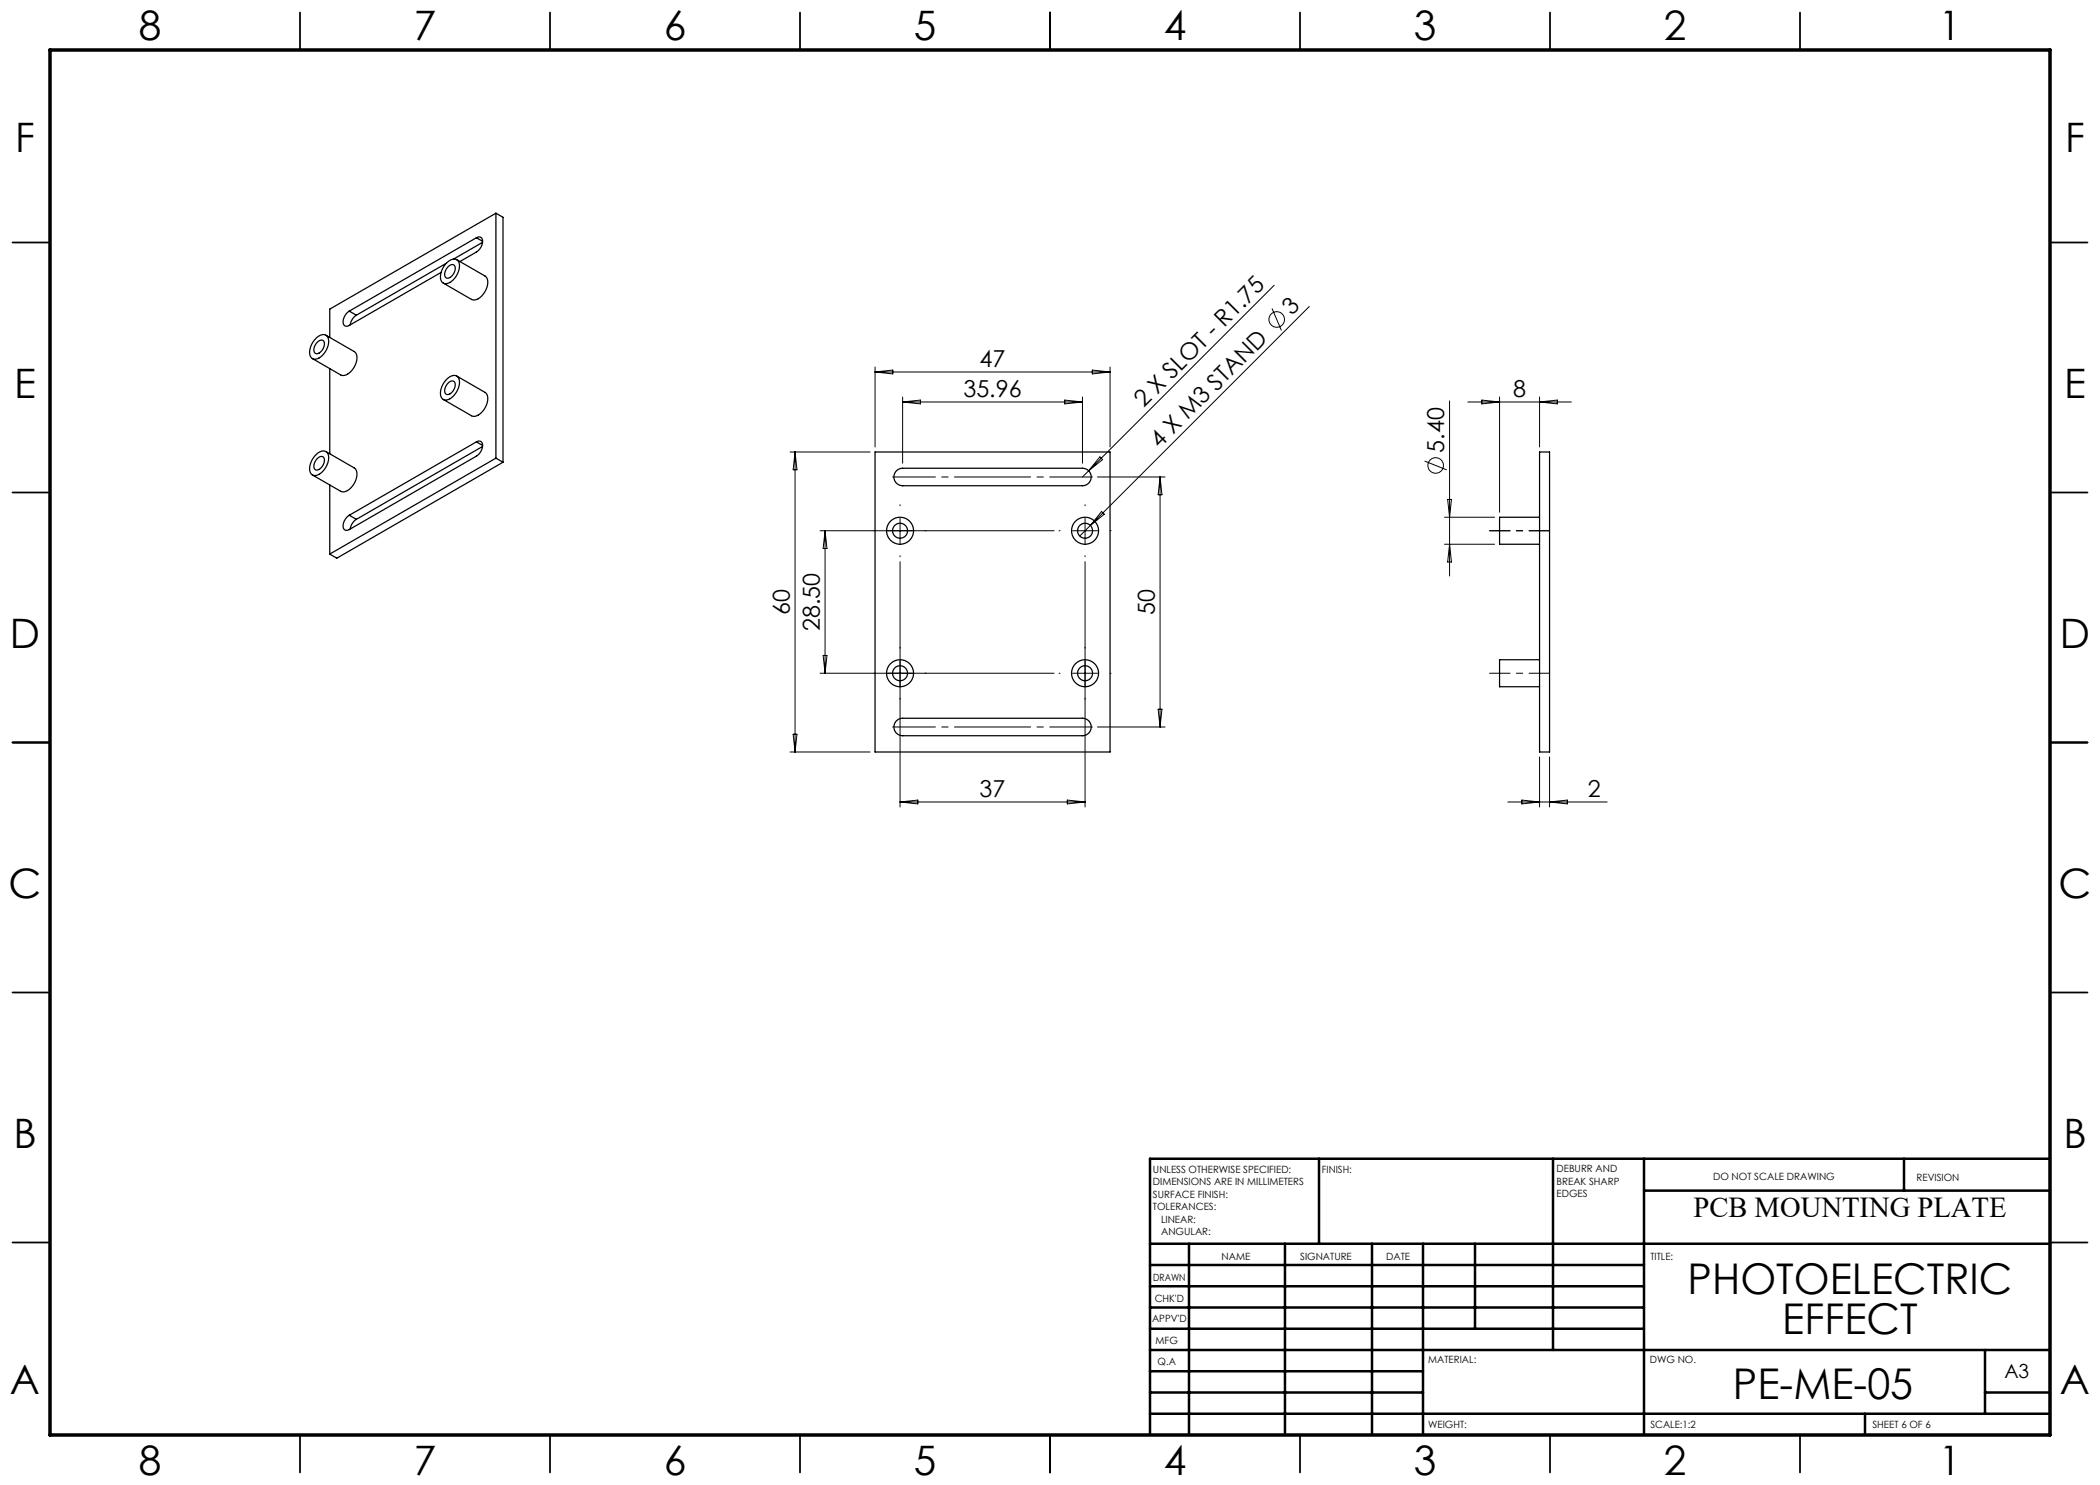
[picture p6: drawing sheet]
<svg xmlns="http://www.w3.org/2000/svg" width="420mm" height="297mm" viewBox="0 0 420 297" stroke-linecap="round" stroke-linejoin="round" font-family="sans-serif">
<g fill="none" stroke="#000" stroke-width=".2">
<path d="M254.8 57l-38.3 38.4M175 73.4v16M175 74.4h47M175 74.4l3.6-.4v.8zM180.5 79.4v13.2M216.5 79.4v13.2M218.5 74l3.5 .4-3.5 .4zM222 73.4v16M254.4 61.7l1.9 4.4M261.9 61.3l-43.8 43.8M299.9 79.4v23M307.9 79.4v10"/>
<path d="M158 90.4h16M159 90.4v60M159 90.4l.4 3.6h-.8zM180.5 80.4h36M180.5 80.4l3.6-.4v.8zM212.9 80l3.6 .4-3.6 .4zM219.5 95.4h13.5M220 91.4l.5 .5-2.8 2.3zM232 95.4v50M232 95.4l.4 3.6h-.8zM284.9 92.2l4.5 1.8M289.5 99.9h.8l-.4 3.5z"/>
<path d="M289.9 80.2v35M293.6 80.4h20.7M296.4 80l3.5 .4-3.5 .4zM307.9 80.4l3.6-.4v.8zM164 106.1h46.8M165 106.1v28.5M165 106.1l.4 3.6h-.8zM180 103.6v5M180 112.3v49.1M214.5 106.1h5M217 103.6v5M217 112.3v49.1"/>
<path d="M218.1 105.1l-2.1 2.1M220.3 102.3l.6 .5-2.8 2.3zM288.9 108.8h10M288.9 103.4h10M289.9 108.8l.4 3.6h-.8zM164 134.6h46.8M164.6 131.1h.8l-.4 3.5zM214.5 134.6h5M158 150.4h16M158.6 146.8h.8l-.4 3.6zM219.5 145.4h13.5M231.6 141.8h.8l-.4 3.6z"/>
<path d="M307.9 151.4v10M309.9 151.4v10M180 160.4h37M180 160.4l3.6-.4v.8zM213.5 160l3.5 .4-3.5 .4zM301.6 160.4h19.8M304.4 160l3.5 .4-3.5 .4zM309.9 160.4l3.6-.4v.8z"/>
<circle cx="255.3" cy="63.9" r="1.56"/>
<circle cx="287.1" cy="93.1" r="1.56"/>
</g>
<g fill="none" stroke="#000" stroke-width=".2" stroke-dasharray="15.2 1.3 1.3 1.3">
<path d="M175 106.1h-.2M180 101.1v-.2M180 111.1v.2M185 106.1h.2M212 106.1h-.2M217 101.1v-.2M217 111.1v.2M222 106.1h.2M175 134.6h-.2M180 129.6v-.2M180 139.6v.2M185 134.6h.2"/>
<path d="M212 134.6h-.2M217 129.6v-.2M217 139.6v.2M222 134.6h.2"/>
</g>
<path d="M297.9 106.1h12M297.9 134.6h12" fill="none" stroke="#000" stroke-width=".2" stroke-dasharray="15.2 1.3 1.3 1.3" stroke-dashoffset="11.1"/>
<path d="M218.5 95.4h-40M178.5 145.4h40" fill="none" stroke="#000" stroke-width=".2" stroke-dasharray="15.2 1.3 1.3 1.3" stroke-dashoffset="6.7"/>
<g fill="none" stroke="#000" stroke-width=".35">
<path d="M60 2.5v7.5M110 2.5v7.5M160 2.5v7.5M210 2.5v7.5M260 2.5v7.5M310 2.5v7.5M360 2.5v7.5M2.5 48.5h7.5M410 48.5h7.5M2.5 98.5h7.5M410 98.5h7.5M2.5 148.5h7.5"/>
<path d="M410 148.5h7.5M2.5 198.5h7.5M410 198.5h7.5M2.5 248.5h7.5M410 248.5h7.5M60 287v7.5M110 287v7.5M160 287v7.5M210 287v7.5M260 287v7.5M310 287v7.5M360 287v7.5"/>
</g>
<g fill="none" stroke="#000" stroke-width=".5">
<path d="M263.8 231.8v17M310.6 231.8v38.2M328.8 231.8v55.2M328.8 238.1h81.2M380.8 231.8v6.3M410 231.8h-180v55.2M230 248.8h180M230 257.3h98.8M230 253h98.8M237.8 248.8v38.2M257 248.8v38.2M274.4 248.8v38.2"/>
<path d="M284.6 248.8v38.2M295 248.8v17M230 265.8h98.8M230 261.5h98.8M230 278.5h54.6M230 274.3h54.6M230 270h180M397 278.5h13M397 270v12.8M230 282.8h180M373 282.8v4.2"/>
</g>
<path d="M10 10h400v277h-400z" fill="none" stroke="#000" stroke-width=".7"/>
<g fill="none" stroke="#000" stroke-width=".25">
<path d="M88.2 54.5l-18.3 10.6a.8 .8 0 0 1-1 0 .8 .8 0 0 1-.3-1 2.77 2.77 0 0 1 1.3-1.9M89.3 52.6l-18 10.4M89.3 52.6a1.49 1.49 0 0 1 2.3-.4 3.6 3.6 0 0 1-2.4 4.5 1.33 1.33 0 0 1-1.1-1.9l.6-1.3zM89.7 53.3a.75 .75 0 0 1 1-.3 .75 .75 0 0 1 .3 1 1.76 1.76 0 0 1-1.7 1.6 1.59 1.59 0 0 1 .4-2.3zM91.3 51.9l5.7 3.3a2.49 2.49 0 0 1-.1 3.3 2.3 2.3 0 0 1-2.6 1.4l-5.7-3.3M95.3 47.5a.8 .8 0 0 1 1 0 .8 .8 0 0 1 .2 1 2.77 2.77 0 0 1-1.2 1.9l-3.3 1.9M95.3 47.5l-25.4 14.7M95.3 47.5l1.2 .8M96.5 48.5l-5.8 3.3M99.2 42.6l-33.2 19.2v5.7M99.2 42.6v49M99.2 42.6l1.4 .9v48.9"/>
<path d="M63.2 67.7a1.49 1.49 0 0 1 2.3-.4 3.6 3.6 0 0 1-2.4 4.5 1.33 1.33 0 0 1-1.1-1.9l.5-1.3zM63.5 68.4a.75 .75 0 0 1 1-.3 .75 .75 0 0 1 .4 1 1.76 1.76 0 0 1-1.8 1.6 1.59 1.59 0 0 1 .4-2.3zM65.2 67l5.6 3.3a2.49 2.49 0 0 1-.1 3.3 2.3 2.3 0 0 1-2.6 1.4l-5.6-3.3M66 73.7v17.1M69.9 62.2l1.4 .8M71.3 63a2.77 2.77 0 0 0-1.3 2M89.3 75.9a1.49 1.49 0 0 1 2.3-.4 3.6 3.6 0 0 1-2.4 4.5 1.33 1.33 0 0 1-1.1-1.9l.6-1.4zM89.7 76.5a.75 .75 0 0 1 1-.3 .75 .75 0 0 1 .3 1 1.76 1.76 0 0 1-1.7 1.7 1.59 1.59 0 0 1 .4-2.4zM91.3 75.2l5.7 3.3a2.49 2.49 0 0 1-.1 3.3 2.3 2.3 0 0 1-2.6 1.4l-5.7-3.3M63.2 91a1.49 1.49 0 0 1 2.3-.4 3.6 3.6 0 0 1-2.4 4.5 1.33 1.33 0 0 1-1.1-1.9l.5-1.4zM63.5 91.6a.75 .75 0 0 1 1-.3 .75 .75 0 0 1 .4 1 1.76 1.76 0 0 1-1.8 1.7 1.59 1.59 0 0 1 .4-2.4zM65.2 90.3l5.6 3.3a2.49 2.49 0 0 1-.1 3.3 2.3 2.3 0 0 1-2.6 1.4l-5.6-3.3"/>
<path d="M66 97v13.8M95.3 88.4a.8 .8 0 0 1 1 0 .8 .8 0 0 1 .2 .9 2.77 2.77 0 0 1-1.2 1.9l-25.4 14.7a.8 .8 0 0 1-1 0 .8 .8 0 0 1-.3-1 2.77 2.77 0 0 1 1.3-1.8M95.3 88.4l-25.4 14.7M95.3 88.4l1.2 .7M96.5 89.3l-25.2 14.6M99.2 91.6l-33.2 19.2M99.2 91.6l1.4 .8M100.6 92.4l-33.2 19.2-1.4-.8M175 90.4h47v60h-47zM179.2 94.3l.7-.5 .6-.2h36a1.75 1.75 0 0 1 1.7 1.8 1.75 1.75 0 0 1-1.7 1.7h-36a1.75 1.75 0 0 1-1.6-1 1.75 1.75 0 0 1 .3-1.8zM307.9 90.4h2v60h-2zM69.9 103.1l1.4 .8"/>
<path d="M71.3 103.9a2.77 2.77 0 0 0-1.3 1.9M307.9 103.4h-8v5.4h8M307.9 131.9h-8v5.4h8M179.2 144.3l.7-.5 .6-.2h36a1.75 1.75 0 0 1 1.7 1.8 1.75 1.75 0 0 1-1.7 1.7h-36a1.75 1.75 0 0 1-1.6-1 1.75 1.75 0 0 1 .3-1.8z"/>
<circle cx="180" cy="106.1" r="2.7"/>
<circle cx="180" cy="106.1" r="1.5"/>
<circle cx="217" cy="106.1" r="2.7"/>
<circle cx="217" cy="106.1" r="1.5"/>
<circle cx="180" cy="134.6" r="1.5"/>
<circle cx="180" cy="134.6" r="2.7"/>
<circle cx="217" cy="134.6" r="1.5"/>
<circle cx="217" cy="134.6" r="2.7"/>
</g>
<g font-size="8.5">
<text x="337.5" y="258.8">PHOTOELECTRIC</text>
<text x="356.5" y="266.9">EFFECT</text>
<text x="346.6" y="279.7">PE-ME-05</text>
</g>
<g font-size="8.1">
<text x="27.8" y="8">8</text>
<text x="82.8" y="8">7</text>
<text x="132.8" y="8">6</text>
<text x="182.8" y="8">5</text>
<text x="232.8" y="8">4</text>
<text x="282.8" y="8">3</text>
<text x="332.8" y="8">2</text>
<text x="387.8" y="8">1</text>
<text x="3" y="30.4">F</text>
<text x="413" y="30.4">F</text>
<text x="2.8" y="79.6">E</text>
<text x="412.8" y="79.6">E</text>
<text x="2" y="129.6">D</text>
<text x="412" y="129.6">D</text>
<text x="1.7" y="179.6">C</text>
<text x="411.7" y="179.6">C</text>
<text x="2.7" y="229.6">B</text>
<text x="412.7" y="229.6">B</text>
<text x="2" y="278.9">A</text>
<text x="412" y="278.9">A</text>
<text x="27.8" y="295">8</text>
<text x="82.8" y="295">7</text>
<text x="132.8" y="295">6</text>
<text x="182.8" y="295">5</text>
<text x="232.8" y="295">4</text>
<text x="282.8" y="295">3</text>
<text x="332.8" y="295">2</text>
<text x="387.8" y="295">1</text>
</g>
<text font-size="5.8" x="338.7" y="243.4">PCB MOUNTING PLATE</text>
<g font-size="4.7">
<text x="258.4" y="63.3" transform="rotate(-45 258.4 63.3)">3</text>
<text x="195.9" y="73.4">47</text>
<text x="192.7" y="79.4">35.96</text>
<text x="228.8" y="81.7" transform="rotate(-45 228.8 81.7)">2 X SLOT - R1.75</text>
<text x="302.6" y="79.4">8</text>
<text x="231.9" y="89.8" transform="rotate(-45 231.9 89.8)">4 X M3 STAND</text>
<text x="288.8" y="90.5" transform="rotate(-90 288.8 90.5)">5.40</text>
<text x="158" y="123" transform="rotate(-90 158 123)">60</text>
<text x="231" y="123" transform="rotate(-90 231 123)">50</text>
<text x="164" y="126.2" transform="rotate(-90 164 126.2)">28.50</text>
<text x="195.9" y="159.4">37</text>
<text x="317.6" y="159.4">2</text>
</g>
<text font-size="3.9" x="400.9" y="275.5">A3</text>
<g font-size="2">
<text x="230.6" y="234.6">UNLESS OTHERWISE SPECIFIED:</text>
<text x="230.6" y="237.1">DIMENSIONS ARE IN MILLIMETERS</text>
<text x="230.6" y="239.6">SURFACE FINISH:</text>
<text x="264.4" y="234.6">FINISH:</text>
<text x="311.3" y="234.5">DEBURR AND</text>
<text x="311.3" y="237">BREAK SHARP</text>
<text x="311.3" y="239.5">EDGES</text>
<text x="342.6" y="236">DO NOT SCALE DRAWING</text>
<text x="383.3" y="236.2">REVISION</text>
<text x="230.6" y="242.1">TOLERANCES:</text>
<text x="232.2" y="244.6">LINEAR:</text>
<text x="232.2" y="247.1">ANGULAR:</text>
<text x="244.3" y="252">NAME</text>
<text x="260" y="251.9">SIGNATURE</text>
<text x="277.2" y="251.9">DATE</text>
<text x="330.1" y="251.9">TITLE:</text>
<text x="230.6" y="256.1">DRAWN</text>
<text x="230.9" y="260.3">CHK'D</text>
<text x="230.4" y="264.4">APPV'D</text>
<text x="231.1" y="268.8">MFG</text>
<text x="231.5" y="273">Q.A</text>
<text x="285.6" y="272.5">MATERIAL:</text>
<text x="330" y="272.5">DWG NO.</text>
<text x="285.6" y="285.5">WEIGHT:</text>
<text x="330.1" y="285.6">SCALE:1:2</text>
<text x="374.5" y="285.6">SHEET 6 OF 6</text>
</g>
</svg>
